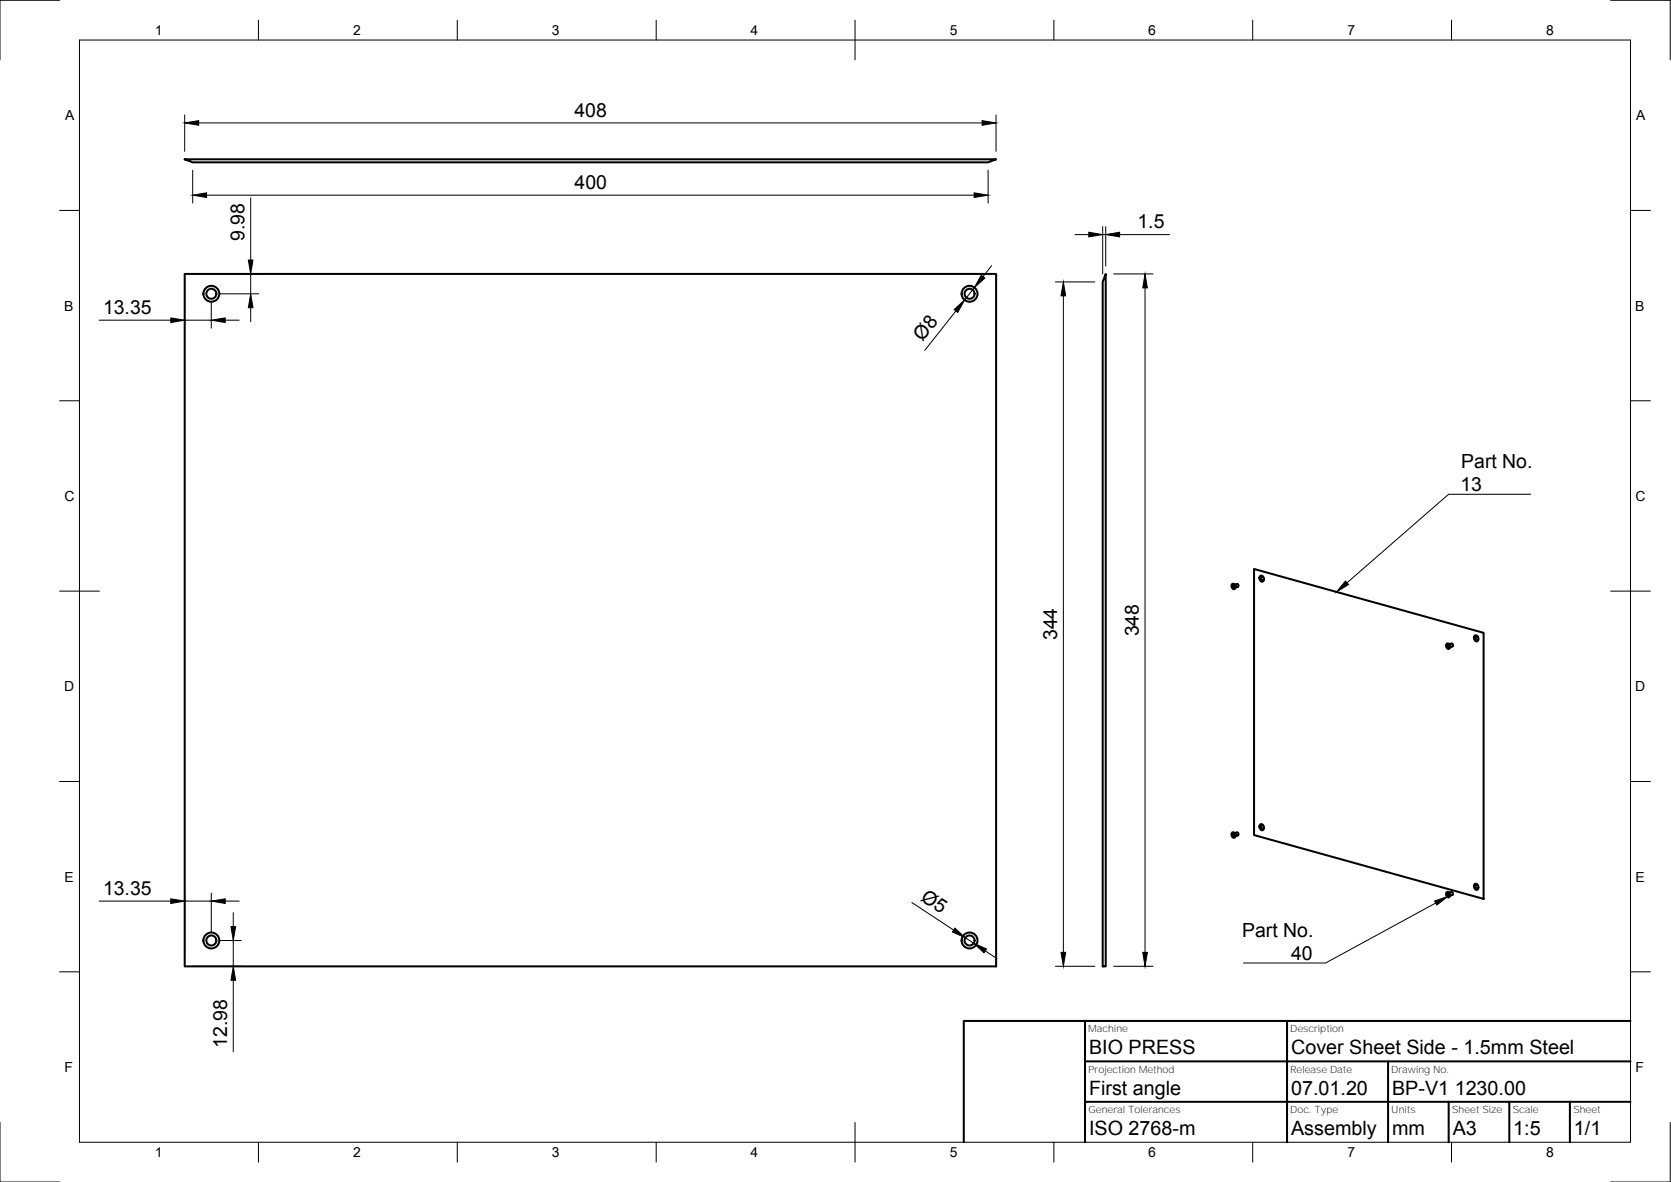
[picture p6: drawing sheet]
<svg xmlns="http://www.w3.org/2000/svg" width="420mm" height="297mm" viewBox="0 0 420 297" stroke-linecap="round" stroke-linejoin="round" font-family="sans-serif">
<g fill="none" stroke="#000" stroke-width=".51">
<path d="M46.4 40h204.1l-2 .8h-200zM46.4 68.8h204.1v174.1h-204.1zM278 68.8v174.1h-.7v-172zM309.9 147.2v.3M309.9 146.7a.69 .69 0 0 1 .7 .6 .69 .69 0 0 1-.5 .8l-.3-.3a.8 .8 0 0 1 .1-1.1zM309.9 147.4v.1M309.9 147.2h.1M309.9 147.5v.1M309.9 147.6v.1M309.9 147h.1M309.9 147.7h.1M309.9 147v.2"/>
<path d="M310 147.2v.1M310 147.3l.1 .1M310 147.2h.1M310 147.7h.1M310 147.7l.1 .1M310.1 147h-.1M310.1 147.1l-.1 .1M310.1 147.6h.1M310.1 147.4h.1M310.1 147.1h.1M310.1 147v.1M310.1 147.4v.2"/>
<path d="M310.1 147.8h.1M310.1 146.9h.1M310.1 146.9l-.1 .1M310.2 146.9v.2M310.2 147.1h.2M310.3 147.6v.1M310.3 147.7v.1M310.3 147.8h.1M310.3 146.8l.3 .3 .1 .4M310.4 147.1l.1 .4M310.4 147.6l-.2 .3M310.4 147.6h.1"/>
<path d="M310.5 147.5l-.1 .1M310.5 147.4v.1M310.6 147.1h.1M310.7 147.4v.1M310.7 147.5l-.1 .3M311 146.8l-.6 .1M311 146.7l.3 .2 .1 .5-.8 .3M315.3 143l57.7 16v66.9l-57.7-16zM316.8 144.8a.73 .73 0 0 1 1 .5 .73 .73 0 0 1-.6 .9l-.5-.6zM317.7 145.1l-.2-.2a.42 .42 0 0 0-.4 .6 .42 .42 0 0 0 .7 .2v-.2M370.8 159.8a.73 .73 0 0 1 .9 .5 .73 .73 0 0 1-.5 .9l-.5-.6zM363.8 162.2v.2"/>
<path d="M363.8 162.4v.1M363.8 162.2h.1M363.8 162.5l.2 .2M363.8 162v.2M363.8 161.7a.69 .69 0 0 1 .8 .6 .69 .69 0 0 1-.5 .8l-.4-.3a.8 .8 0 0 1 .1-1.1zM363.9 162h.1M363.9 162h-.1M364 162.3v.3M364 162.2v.1M364 162.2h.1M364 162.7l.1 .1 .2-.1M364 162h.1"/>
<path d="M364 162.1v.1M364 162.1h.1M364 162.6h.1M364 162v.1M364.1 162.6h.1M364.1 161.9l-.1 .1M364.1 162.8h.1M364.1 161.9h.1M364.1 161.9l.2 .2M364.1 162h-.1M364.2 162.6h.1M364.2 162.7h.1"/>
<path d="M364.2 162.8h.1M364.3 161.8l.3 .3v.4M364.3 162.1h.1M364.3 162.2v.1M364.3 162.6v.2M364.3 162.8h-.1M364.3 162.3v.3M364.3 162.3h.1M364.4 162.6h-.1M364.4 161.9l.7-.1 .2 .2v.4l-.7 .3M364.6 162.1h-.1M364.6 162.4h.1"/>
<path d="M364.6 162.5l-.1 .3M364.7 162.4h.1M371.6 160l-.1-.1a.42 .42 0 0 0-.5 .5 .42 .42 0 0 0 .7 .3v-.2M309.9 209.6v.5M309.9 209.2a.69 .69 0 0 1 .7 .5 .69 .69 0 0 1-.5 .8l-.3-.3a.8 .8 0 0 1 .1-1zM309.9 209.6h.1M309.9 209.5v.1M309.9 210.1h.1M309.9 209.5h.1M310 209.7h.1M310 209.7l.1 .3M310 210.1l.1 .1"/>
<path d="M310 210.2l.1 .1M310.1 209.5h-.1M310.1 209.6l-.1 .1M310.1 210v.1M310.1 209.6h.1M310.1 209.5v.1M310.1 210h.1M310.1 209.4h.1M310.1 210.1h.1M310.1 209.4l-.1 .1M310.2 209.4l.2 .2M310.2 209.4l-.2 .1"/>
<path d="M310.3 210.1h.1M310.3 210.1v.1M310.3 210.2l.1 .1M310.3 210.2h.1M310.3 209.3l.3 .2 .1 .5M310.4 209.6v.2M310.4 210.1v.1M310.4 210.2l-.2 .1M310.4 210.2h.1M310.4 209.8v.2M310.4 209.8h.1M310.4 210.1h.1"/>
<path d="M310.4 209.4l.8-.2 .2 .3v.4l-.8 .2M310.6 209.5v.1M310.6 209.5h.1M310.7 209.9h.1M310.7 210l-.1 .3M310.7 209.8v.1M316.8 207.2a.73 .73 0 0 1 1 .5 .73 .73 0 0 1-.6 .9l-.5-.6zM317.7 207.5l-.2-.1a.42 .42 0 0 0-.4 .5 .42 .42 0 0 0 .7 .2v-.1M363.8 224.6v.3M363.8 224.9h.1M363.8 224.6h.1M363.8 224.9v.2"/>
<path d="M363.8 225.1h.1M363.8 224.2a.69 .69 0 0 1 .8 .5 .69 .69 0 0 1-.5 .8l-.4-.3a.8 .8 0 0 1 .1-1zM363.9 224.4l.1 .1M363.9 225.1l.1 .1M363.9 224.4l-.1 .2M364 224.7h.1M364 224.7v.1M364 224.6v.1M364 225.2h.1M364 225.2l.1 .1M364 224.5h.1M364 224.8v.1"/>
<path d="M364 224.5v.1M364 225l.1 .1M364 224.9v.1M364 225h.1M364.1 225h.1M364.1 225.1h.1M364.1 224.4l-.1 .1M364.1 225.3h.1M364.1 224.4l.2 .2M364.2 225.1h.1M364.2 225.1l.1 .1M364.2 225.2h.1"/>
<path d="M364.3 224.3l.3 .2v.5M364.3 225.2l-.2 .1M364.3 224.6l.1 .3M364.3 225.1v.1M364.4 225l-.1 .1M364.4 224.4l.7-.2 .2 .3v.3l-.7 .3M364.4 224.9h.1M364.6 224.5h-.1M364.6 224.9h.1M364.6 225l-.1 .2M364.7 224.8v.1M370.8 222.2a.73 .73 0 0 1 .9 .5 .73 .73 0 0 1-.5 .9l-.5-.6z"/>
<path d="M371.6 222.5l-.1-.1a.42 .42 0 0 0-.5 .5 .42 .42 0 0 0 .7 .3v-.2M272.8 256.6v30.4M323.6 256.6v30.4M410 256.6h-167.7v30.4M272.8 266.7h137.2M272.8 276.9h137.2M349 266.7v20.3M364.3 276.9v10.1M379.5 276.9v10.1M394.7 276.9v10.1"/>
<circle cx="53.1" cy="73.8" r="1.26"/>
<circle cx="53.1" cy="73.8" r="2"/>
<circle cx="243.8" cy="73.8" r="1.26"/>
<circle cx="243.8" cy="73.8" r="2"/>
<circle cx="53.1" cy="236.3" r="1.26"/>
<circle cx="53.1" cy="236.3" r="2"/>
<circle cx="243.8" cy="236.3" r="1.26"/>
<circle cx="243.8" cy="236.3" r="2"/>
</g>
<g fill="none" stroke="#000" stroke-width=".25">
<path d="M15 .1h-15v15M20 10.1h390v276.9h-390zM65 5.1v5M115 5.1v5M165 5.1v5M215 5.1v10M265 5.1v5M315 5.1v5M365 5.1v5M405 .1h15v15M46.4 28.9v9.1M50 30.9h197"/>
<path d="M250.4 28.9v9.1M15 52.9h5M48.5 42.8v8.2M51.9 49.1h193M63 49.7v15.6M248.5 42.8v8.2M270.3 59h3.5M277.3 56.9v11.9M277.3 59h.7M278 56.9v10M281.5 59h12.6M410 52.9h5"/>
<path d="M46.4 70.9v11.6M48.5 68.8h16.5M53.1 75.8v6.7M55.1 73.8h9.9M63 68.8v5M63 77.3v3.5M240.3 78.2l-7.8 9.8M245 72.3l-2.5 3.1M249.3 66.8l-2.1 2.7M265.4 70.9h9.9M267.4 74.3v165M280 68.8h9.9"/>
<path d="M287.9 72.4v166.9M24.9 80.5h18M46.4 80.5h6.7M56.6 80.5h3.5M15 100.7h5M410 100.7h5M384.9 124.2h-20.7l-25.5 22.3M15 148.6h10M405 148.6h10M15 196.4h5M410 196.4h5M24.9 226.4h18"/>
<path d="M46.4 224.5v16.3M46.4 226.4h6.7M53.1 224.5v9.8M55.1 236.4h5.6M56.6 226.4h3.5M58.7 229.3v3.6M58.7 236.4v6.4M229.3 226.8l10.5 6.9M242.7 235.7l2.1 1.3M247.7 239l3 1.9M361 226.9l-27.7 15.1h-20.6M15 244.2h5"/>
<path d="M48.5 242.8h12.2M58.7 246.3v18.1M265.4 242.8h9.9M280 242.8h9.9M410 244.2h5M0 282.1v14.9h15M65 287v5M115 287v5M165 287v5M215 282.1v9.9M265 287v5M315 287v5"/>
<path d="M365 287v5M420 282.1v14.9h-15"/>
</g>
<g fill="#000" stroke="#000" stroke-width=".25">
<path d="M46.4 30.9l3.6-.6v1.2zM247 30.3l3.4 .6-3.4 .6zM48.5 49.1l3.4-.6v1.1zM244.9 48.5l3.6 .6-3.6 .5zM273.8 58.4l3.5 .6-3.5 .5zM278 59l3.5-.6v1.1zM42.9 79.9l3.5 .6-3.5 .6zM53.1 80.5l3.5-.6v1.2zM63 73.8l.6 3.5h-1.2zM62.4 65.3h1.2l-.6 3.5zM239.9 77.8l2.6-2.4-1.7 3.1zM246.7 69.2l.9 .7-2.6 2.4z"/>
<path d="M267.4 70.9l.5 3.4h-1.1zM287.9 68.8l.6 3.6h-1.2zM338.3 146l.8 .9-3.1 1.9zM42.9 225.9l3.5 .5-3.5 .6zM53.1 226.4l3.5-.5v1.1zM58.1 232.9h1.1l-.5 3.5zM240.1 233.2l2.6 2.5-3.2-1.5zM244.8 237l3.3 1.5-.7 .9zM266.8 239.3h1.1l-.5 3.5zM287.3 239.3h1.2l-.6 3.5zM360.7 226.4l3.4-1.1-2.8 2.1zM58.7 242.8l.5 3.5h-1.1z"/>
</g>
<g font-size="5">
<text x="273.8" y="265">BIO PRESS</text>
<text x="324.6" y="265">Cover Sheet Side - 1.5mm Steel</text>
<text x="273.8" y="275.1">First angle</text>
<text x="324.6" y="275.1">07.01.20</text>
<text x="350" y="275.1">BP-V1 1230.00</text>
<text x="273.8" y="285.3">ISO 2768-m</text>
<text x="324.6" y="285.3">Assembly</text>
<text x="350" y="285.3">mm</text>
<text x="365.3" y="285.3">A3</text>
<text x="380.5" y="285.3">1:5</text>
<text x="395.8" y="285.3">1/1</text>
</g>
<g font-size="4.9">
<text x="144.4" y="29.3">408</text>
<text x="144.5" y="47.5">400</text>
<text x="286" y="57.4">1.5</text>
<text x="61.5" y="60.5" transform="rotate(-90 61.5 60.5)">9.98</text>
<text x="25.9" y="78.9">13.35</text>
<text x="232" y="85.9" transform="rotate(-51 232 85.9)">Ø8</text>
<text x="367.4" y="117.7">Part No.</text>
<text x="367.2" y="123.5">13</text>
<text x="265.8" y="160.9" transform="rotate(-90 265.8 160.9)">344</text>
<text x="286.4" y="159.9" transform="rotate(-90 286.4 159.9)">348</text>
<text x="25.9" y="224.9">13.35</text>
<text x="231.3" y="226.1" transform="rotate(33 231.3 226.1)">Ø5</text>
<text x="312.3" y="235.5">Part No.</text>
<text x="324.6" y="241.3">40</text>
<text x="57.1" y="263.4" transform="rotate(-90 57.1 263.4)">12.98</text>
</g>
<g font-size="3.5">
<text x="39" y="8.8">1</text>
<text x="88.8" y="8.8">2</text>
<text x="138.8" y="8.8">3</text>
<text x="188.7" y="8.8">4</text>
<text x="238.8" y="8.8">5</text>
<text x="288.7" y="8.8">6</text>
<text x="338.8" y="8.8">7</text>
<text x="388.8" y="8.8">8</text>
<text x="16.4" y="30.2">A</text>
<text x="411.4" y="30.2">A</text>
<text x="16.2" y="78">B</text>
<text x="411.2" y="78">B</text>
<text x="16.2" y="125.9">C</text>
<text x="411.2" y="125.9">C</text>
<text x="16.2" y="173.7">D</text>
<text x="411.2" y="173.7">D</text>
<text x="16.2" y="221.6">E</text>
<text x="411.2" y="221.6">E</text>
<text x="16.2" y="269.4">F</text>
<text x="411.2" y="269.4">F</text>
<text x="39" y="290.8">1</text>
<text x="88.8" y="290.8">2</text>
<text x="138.8" y="290.8">3</text>
<text x="188.7" y="290.8">4</text>
<text x="238.8" y="290.8">5</text>
<text x="288.7" y="290.8">6</text>
<text x="338.8" y="290.8">7</text>
<text x="388.8" y="290.8">8</text>
</g>
<g font-size="2.5">
<text x="273.6" y="259.4">Machine</text>
<text x="324.4" y="259.4">Description</text>
<text x="273.6" y="269.6">Projection Method</text>
<text x="324.4" y="269.6">Release Date</text>
<text x="349.8" y="269.6">Drawing No.</text>
<text x="273.7" y="279.8">General Tolerances</text>
<text x="324.4" y="279.7">Doc. Type</text>
<text x="349.8" y="279.8">Units</text>
<text x="365.1" y="279.8">Sheet Size</text>
<text x="380.4" y="279.8">Scale</text>
<text x="395.6" y="279.8">Sheet</text>
</g>
</svg>
